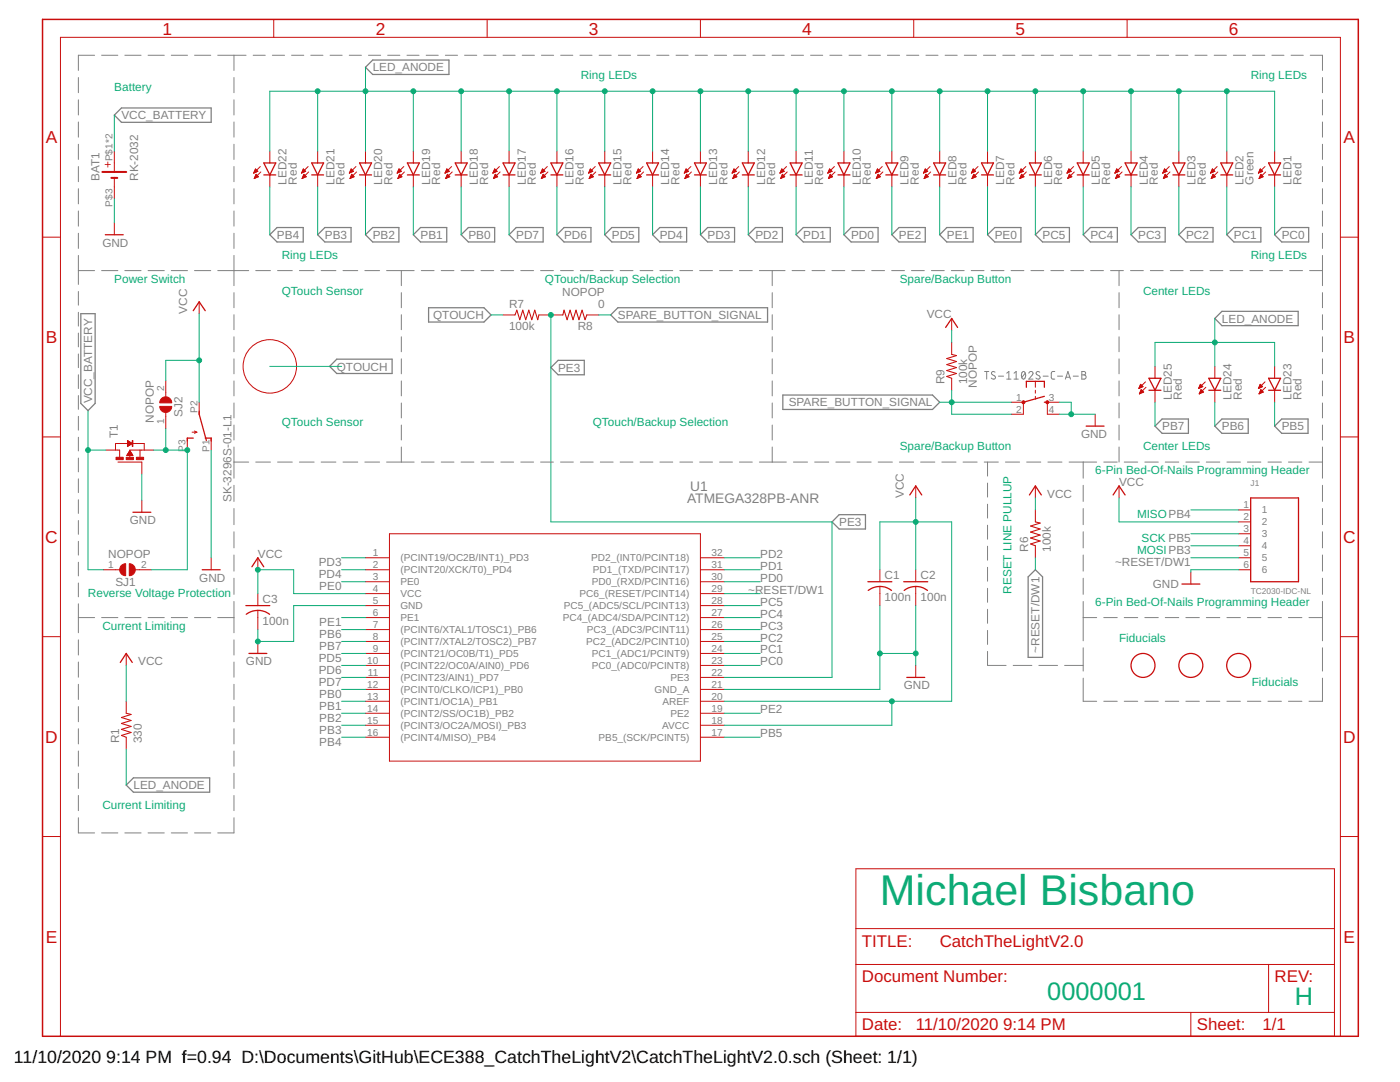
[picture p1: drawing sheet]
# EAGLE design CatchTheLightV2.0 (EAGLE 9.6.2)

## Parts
BAT1  RK-2032  [RK-2032]
C1  100n  C-US_CHIP-0805(2012-METRIC)  [CAPC2012X110]
C2  100n  C-US_CHIP-0805(2012-METRIC)  [CAPC2012X110]
C3  100n  C-US_CHIP-0805(2012-METRIC)  [CAPC2012X110]
J1  TC2030-IDC-NL  [TAG_TC2030-IDC-NL]
LED1  Red  LEDCHIP-LED0805  [CHIP-LED0805]
LED2  Green  LEDCHIP-LED0805  [CHIP-LED0805]
LED3  Red  LEDCHIP-LED0805  [CHIP-LED0805]
LED4  Red  LEDCHIP-LED0805  [CHIP-LED0805]
LED5  Red  LEDCHIP-LED0805  [CHIP-LED0805]
LED6  Red  LEDCHIP-LED0805  [CHIP-LED0805]
LED7  Red  LEDCHIP-LED0805  [CHIP-LED0805]
LED8  Red  LEDCHIP-LED0805  [CHIP-LED0805]
LED9  Red  LEDCHIP-LED0805  [CHIP-LED0805]
LED10  Red  LEDCHIP-LED0805  [CHIP-LED0805]
LED11  Red  LEDCHIP-LED0805  [CHIP-LED0805]
LED12  Red  LEDCHIP-LED0805  [CHIP-LED0805]
LED13  Red  LEDCHIP-LED0805  [CHIP-LED0805]
LED14  Red  LEDCHIP-LED0805  [CHIP-LED0805]
LED15  Red  LEDCHIP-LED0805  [CHIP-LED0805]
LED16  Red  LEDCHIP-LED0805  [CHIP-LED0805]
LED17  Red  LEDCHIP-LED0805  [CHIP-LED0805]
LED18  Red  LEDCHIP-LED0805  [CHIP-LED0805]
LED19  Red  LEDCHIP-LED0805  [CHIP-LED0805]
LED20  Red  LEDCHIP-LED0805  [CHIP-LED0805]
LED21  Red  LEDCHIP-LED0805  [CHIP-LED0805]
LED22  Red  LEDCHIP-LED0805  [CHIP-LED0805]
LED23  Red  LEDCHIP-LED0805  [CHIP-LED0805]
LED24  Red  LEDCHIP-LED0805  [CHIP-LED0805]
LED25  Red  LEDCHIPLED_0805  [CHIPLED_0805]
PB1  SK-3296S-01-L1  [SK-3296S-01-L1]
PB2  PB2  TS-1102S-C-A-B  [TS-1102S-C-A-B]
R1  330  R-US_R0805  [R0805]
R6  100k  R-US_R0805  [R0805]
R7  100k  R-US_R0805  [R0805]
R8  0  R-US_R0805  [R0805]
R9  100k  R-US_R0805  [R0805]
SJ1  NOPOP  SJW  [SJW]
SJ2  NOPOP  SJW  [SJW]
T1  PMOSSOT23  [SOT-23]
U1  ATMEGA328PB-ANR  [32A_MCH]
U$4  FIDUCIAL  [FIDUCIAL_1MM]
U$5  FIDUCIAL  [FIDUCIAL_1MM]
U$6  FIDUCIAL  [FIDUCIAL_1MM]

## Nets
GND: BAT1.P$3(-) C1.2 C2.2 C3.2 J1.6 PB1.P1 PB2.3 PB2.4 T1.3(G) U1.5(GND) U1.21(GND_A)
LED_ANODE: LED1.A LED2.A LED3.A LED4.A LED5.A LED6.A LED7.A LED8.A LED9.A LED10.A LED11.A LED12.A LED13.A LED14.A LED15.A LED16.A LED17.A LED18.A LED19.A LED20.A LED21.A LED22.A LED23.A LED24.A LED25.A R1.1
PB0: LED18.C U1.12((PCINT0/CLKO/ICP1)_PB0)
PB1: LED19.C U1.13((PCINT1/OC1A)_PB1)
PB2: LED20.C U1.14((PCINT2/SS/OC1B)_PB2)
PB3: J1.4 LED21.C U1.15((PCINT3/OC2A/MOSI)_PB3)
PB4: J1.1 LED22.C U1.16((PCINT4/MISO)_PB4)
PB5: J1.3 LED23.C U1.17(PB5_(SCK/PCINT5))
PB6: LED24.C U1.7((PCINT6/XTAL1/TOSC1)_PB6)
PB7: LED25.C U1.8((PCINT7/XTAL2/TOSC2)_PB7)
PC0: LED1.C U1.23(PC0_(ADC0/PCINT8))
PC1: LED2.C U1.24(PC1_(ADC1/PCINT9))
PC2: LED3.C U1.25(PC2_(ADC2/PCINT10))
PC3: LED4.C U1.26(PC3_(ADC3/PCINT11))
PC4: LED5.C U1.27(PC4_(ADC4/SDA/PCINT12))
PC5: LED6.C U1.28(PC5_(ADC5/SCL/PCINT13))
PD0: LED10.C U1.30(PD0_(RXD/PCINT16))
PD1: LED11.C U1.31(PD1_(TXD/PCINT17))
PD2: LED12.C U1.32(PD2_(INT0/PCINT18))
PD3: LED13.C U1.1((PCINT19/OC2B/INT1)_PD3)
PD4: LED14.C U1.2((PCINT20/XCK/T0)_PD4)
PD5: LED15.C U1.9((PCINT21/OC0B/T1)_PD5)
PD6: LED16.C U1.10((PCINT22/OC0A/AIN0)_PD6)
PD7: LED17.C U1.11((PCINT23/AIN1)_PD7)
PE0: LED7.C U1.3(PE0)
PE1: LED8.C U1.6(PE1)
PE2: LED9.C U1.19(PE2)
PE3: R7.2 R8.2 U1.22(PE3)
PROTECTED_VBAT: PB1.P3 SJ1.2 SJ2.1 T1.2(S)
QTOUCH: R7.1
SPARE_BUTTON_SIGNAL: PB2.1 PB2.2 R8.1 R9.1
VCC: C1.1 C2.1 C3.1 J1.2 PB1.P2 R1.2 R6.2 R9.2 SJ2.2 U1.4(VCC) U1.18(AVCC) U1.20(AREF)
VCC_BATTERY: BAT1.P$1(+) BAT1.P$2(+) SJ1.1 T1.1(D)
~RESET/DW1: J1.5 R6.1 U1.29(PC6_(RESET/PCINT14))

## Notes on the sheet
- Ring LEDs | Ring LEDs
- Battery
- Ring LEDs | Ring LEDs
- Power Switch | QTouch/Backup Selection | Spare/Backup Button
- QTouch Sensor | Center LEDs
- QTouch Sensor | QTouch/Backup Selection
- Spare/Backup Button | Center LEDs
- 6-Pin Bed-Of-Nails Programming Header
- MISO
- SCK
- MOSI
- RESET LINE PULLUP
- Reverse Voltage Protection
- 6-Pin Bed-Of-Nails Programming Header
- Current Limiting
- Fiducials
- Fiducials
- Current Limiting
- Michael Bisbano
- 0000001 | H

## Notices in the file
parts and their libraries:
ECE_388_CustomParts_V1.1: COPYRIGHT: Copyright (C) 2018 Accelerated Designs. All rights reserved
